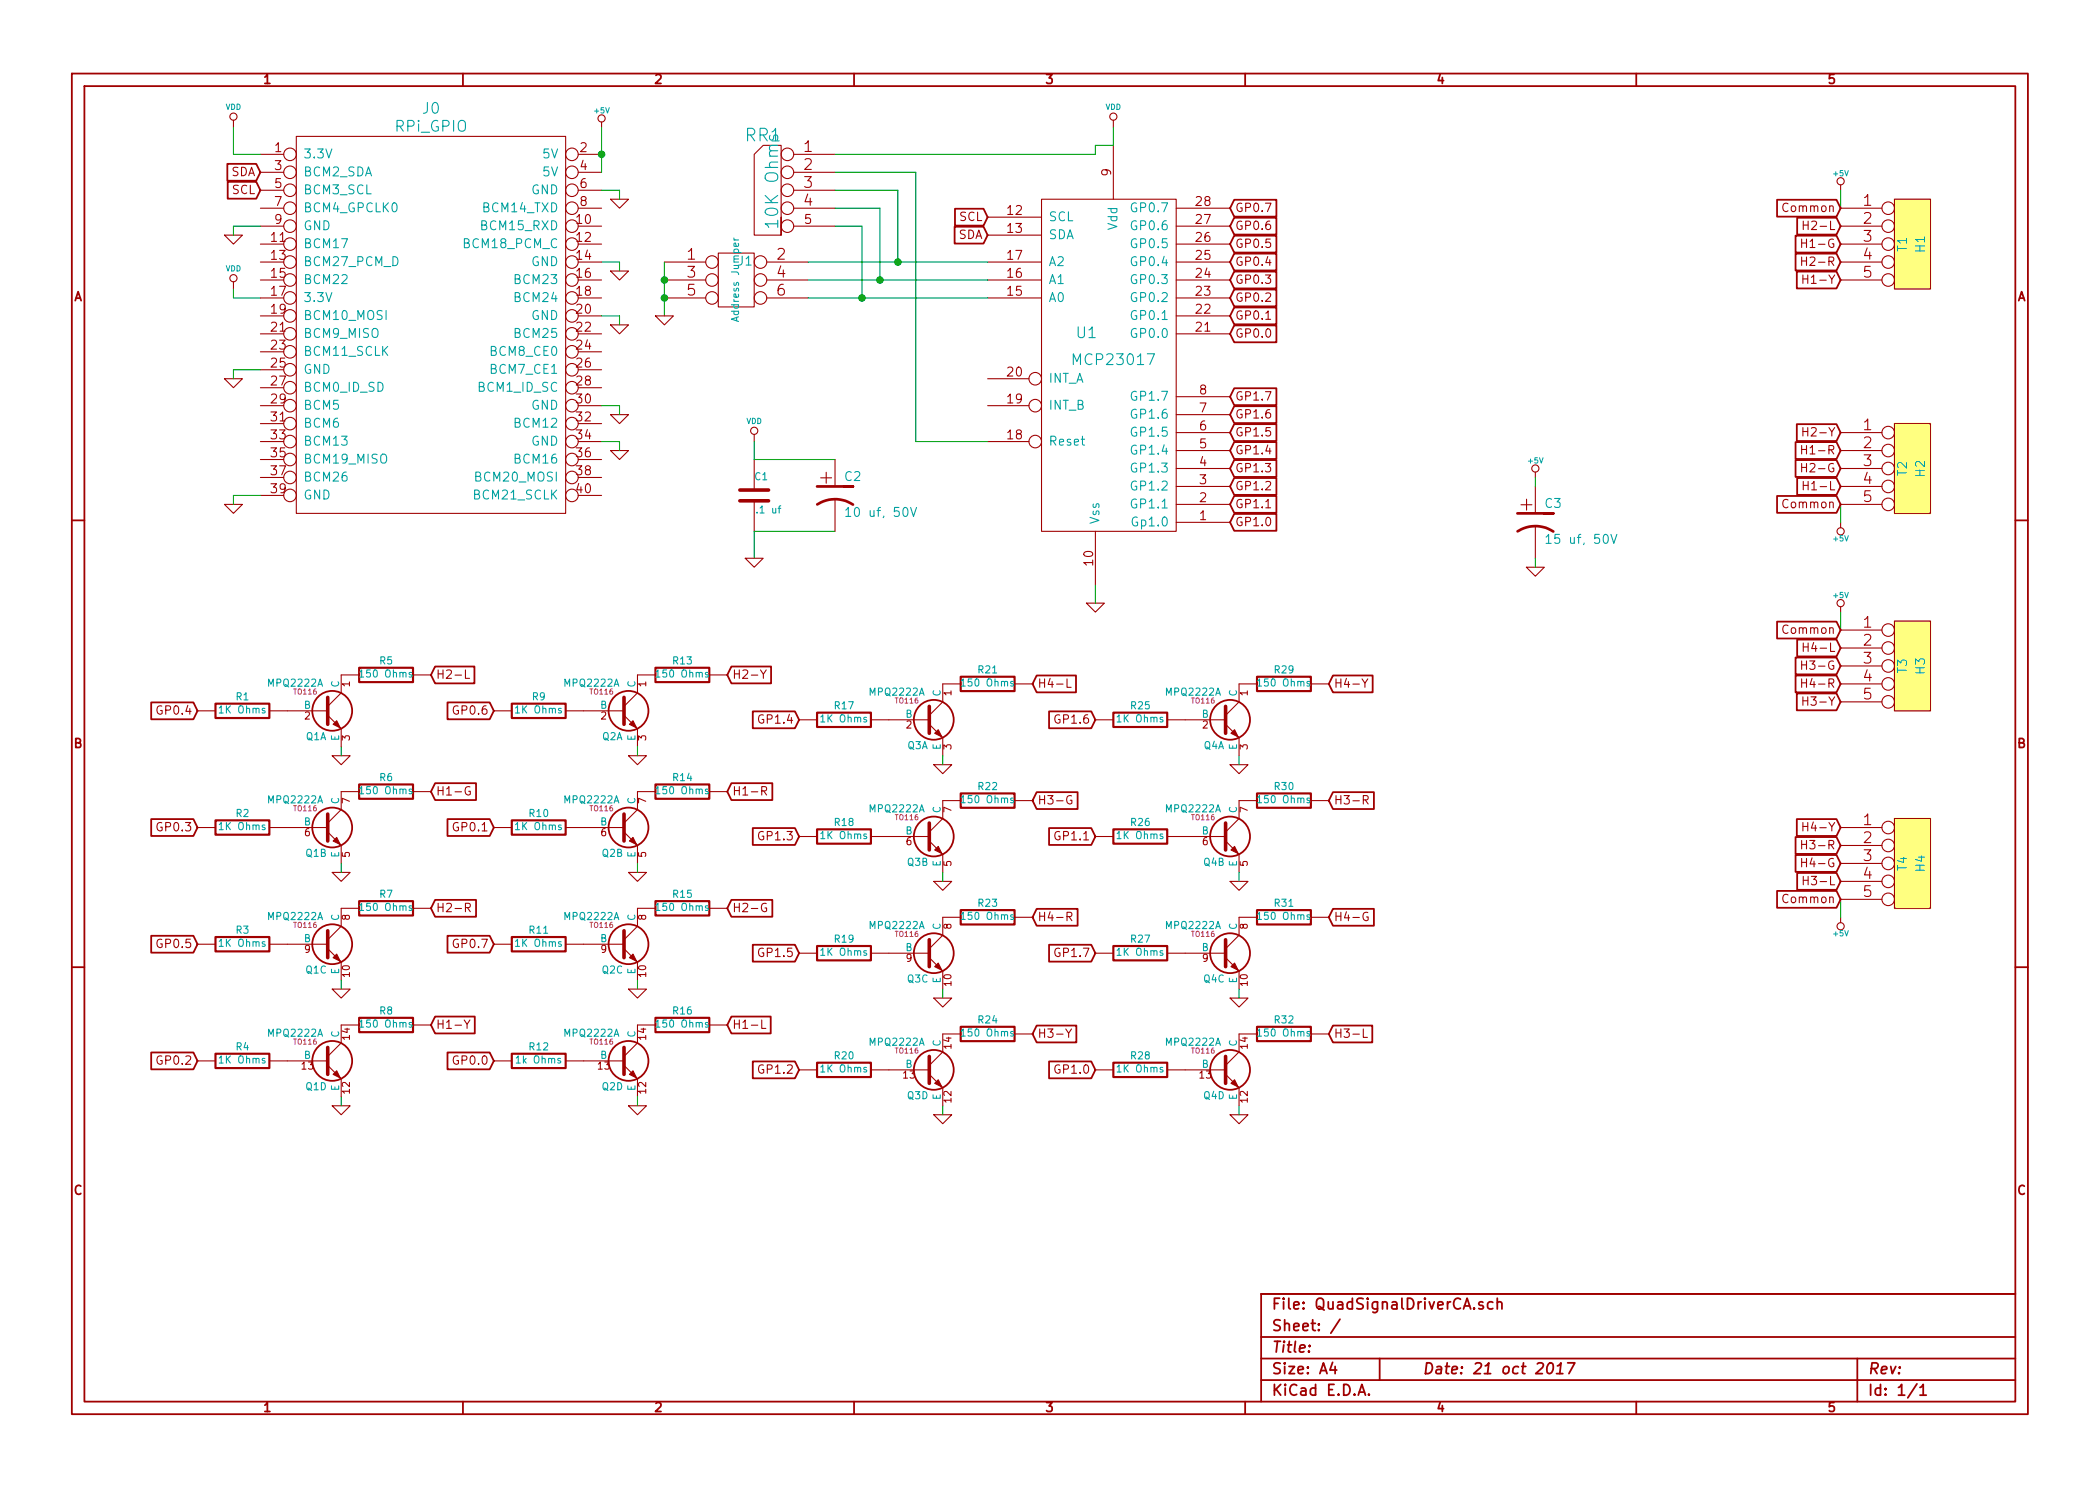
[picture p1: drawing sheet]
EESchema Schematic File Version 2
LIBS:power
LIBS:device
LIBS:transistors
LIBS:conn
LIBS:linear
LIBS:regul
LIBS:74xx
LIBS:cmos4000
LIBS:adc-dac
LIBS:memory
LIBS:xilinx
LIBS:special
LIBS:microcontrollers
LIBS:dsp
LIBS:microchip
LIBS:analog_switches
LIBS:motorola
LIBS:texas
LIBS:intel
LIBS:audio
LIBS:interface
LIBS:digital-audio
LIBS:philips
LIBS:display
LIBS:cypress
LIBS:siliconi
LIBS:opto
LIBS:atmel
LIBS:contrib
LIBS:valves
LIBS:QuadSignalDriverCA-cache
EELAYER 27 0
EELAYER END
$Descr A4 11693 8268
encoding utf-8
Sheet 1 1
Title ""
Date "21 oct 2017"
Rev ""
Comp ""
Comment1 ""
Comment2 ""
Comment3 ""
Comment4 ""
$EndDescr
$Comp
L RPi_GPIO J0
U 1 1
P 1650 850
F 0 "J0" H 2400 1100 60  0000 C CNN
F 1 "RPi_GPIO" H 2400 1000 60  0000 C CNN
F 2 "RPi_Hat:Pin_Header_Straight_2x20" H 1650 850 60  0001 C CNN
F 3 "" H 1650 850 60  0000 C CNN
	1    1650 850 
	1    0    0    -1  
$EndComp
$Comp
L MCP23017 U1
U 1 1
P 6200 2000
F 0 "U1" H 6050 2150 60  0000 C CNN
F 1 "MCP23017" H 6200 2000 60  0000 C CNN
F 2 "~" H 6200 2000 60  0000 C CNN
F 3 "~" H 6200 2000 60  0000 C CNN
	1    6200 2000
	1    0    0    -1  
$EndComp
$Comp
L MPQ2222A Q1
U 1 1
P 1800 3950
F 0 "Q1" H 1800 3802 40  0000 R CNN
F 1 "MPQ2222A" H 1800 4100 40  0000 R CNN
F 2 "TO116" H 1700 4052 29  0000 C CNN
F 3 "~" H 1800 3950 60  0000 C CNN
	1    1800 3950
	1    0    0    -1  
$EndComp
$Comp
L R R1
U 1 1
P 1350 3950
F 0 "R1" V 1430 3950 40  0000 C CNN
F 1 "1K Ohms" V 1357 3951 40  0000 C CNN
F 2 "~" V 1280 3950 30  0000 C CNN
F 3 "~" H 1350 3950 30  0000 C CNN
	1    1350 3950
	0    -1   -1   0   
$EndComp
$Comp
L R R5
U 1 1
P 2150 3750
F 0 "R5" V 2230 3750 40  0000 C CNN
F 1 "150 Ohms" V 2157 3751 40  0000 C CNN
F 2 "~" V 2080 3750 30  0000 C CNN
F 3 "~" H 2150 3750 30  0000 C CNN
	1    2150 3750
	0    -1   -1   0   
$EndComp
$Comp
L GND #PWR01
U 1 1
P 1900 4200
F 0 "#PWR01" H 1900 4200 30  0001 C CNN
F 1 "GND" H 1900 4130 30  0001 C CNN
F 2 "" H 1900 4200 60  0000 C CNN
F 3 "" H 1900 4200 60  0000 C CNN
	1    1900 4200
	1    0    0    -1  
$EndComp
Wire Wire Line
	1900 4150 1900 4200
$Comp
L MPQ2222A Q1
U 2 1
P 1800 4600
F 0 "Q1" H 1800 4452 40  0000 R CNN
F 1 "MPQ2222A" H 1800 4750 40  0000 R CNN
F 2 "TO116" H 1700 4702 29  0000 C CNN
F 3 "~" H 1800 4600 60  0000 C CNN
	2    1800 4600
	1    0    0    -1  
$EndComp
$Comp
L R R2
U 1 1
P 1350 4600
F 0 "R2" V 1430 4600 40  0000 C CNN
F 1 "1K Ohms" V 1357 4601 40  0000 C CNN
F 2 "~" V 1280 4600 30  0000 C CNN
F 3 "~" H 1350 4600 30  0000 C CNN
	1    1350 4600
	0    -1   -1   0   
$EndComp
$Comp
L R R6
U 1 1
P 2150 4400
F 0 "R6" V 2230 4400 40  0000 C CNN
F 1 "150 Ohms" V 2157 4401 40  0000 C CNN
F 2 "~" V 2080 4400 30  0000 C CNN
F 3 "~" H 2150 4400 30  0000 C CNN
	1    2150 4400
	0    -1   -1   0   
$EndComp
$Comp
L GND #PWR02
U 1 1
P 1900 4850
F 0 "#PWR02" H 1900 4850 30  0001 C CNN
F 1 "GND" H 1900 4780 30  0001 C CNN
F 2 "" H 1900 4850 60  0000 C CNN
F 3 "" H 1900 4850 60  0000 C CNN
	1    1900 4850
	1    0    0    -1  
$EndComp
Wire Wire Line
	1900 4800 1900 4850
$Comp
L MPQ2222A Q1
U 3 1
P 1800 5250
F 0 "Q1" H 1800 5102 40  0000 R CNN
F 1 "MPQ2222A" H 1800 5400 40  0000 R CNN
F 2 "TO116" H 1700 5352 29  0000 C CNN
F 3 "~" H 1800 5250 60  0000 C CNN
	3    1800 5250
	1    0    0    -1  
$EndComp
$Comp
L R R3
U 1 1
P 1350 5250
F 0 "R3" V 1430 5250 40  0000 C CNN
F 1 "1K Ohms" V 1357 5251 40  0000 C CNN
F 2 "~" V 1280 5250 30  0000 C CNN
F 3 "~" H 1350 5250 30  0000 C CNN
	1    1350 5250
	0    -1   -1   0   
$EndComp
$Comp
L R R7
U 1 1
P 2150 5050
F 0 "R7" V 2230 5050 40  0000 C CNN
F 1 "150 Ohms" V 2157 5051 40  0000 C CNN
F 2 "~" V 2080 5050 30  0000 C CNN
F 3 "~" H 2150 5050 30  0000 C CNN
	1    2150 5050
	0    -1   -1   0   
$EndComp
$Comp
L GND #PWR03
U 1 1
P 1900 5500
F 0 "#PWR03" H 1900 5500 30  0001 C CNN
F 1 "GND" H 1900 5430 30  0001 C CNN
F 2 "" H 1900 5500 60  0000 C CNN
F 3 "" H 1900 5500 60  0000 C CNN
	1    1900 5500
	1    0    0    -1  
$EndComp
Wire Wire Line
	1900 5450 1900 5500
$Comp
L MPQ2222A Q1
U 4 1
P 1800 5900
F 0 "Q1" H 1800 5752 40  0000 R CNN
F 1 "MPQ2222A" H 1800 6050 40  0000 R CNN
F 2 "TO116" H 1700 6002 29  0000 C CNN
F 3 "~" H 1800 5900 60  0000 C CNN
	4    1800 5900
	1    0    0    -1  
$EndComp
$Comp
L R R4
U 1 1
P 1350 5900
F 0 "R4" V 1430 5900 40  0000 C CNN
F 1 "1K Ohms" V 1357 5901 40  0000 C CNN
F 2 "~" V 1280 5900 30  0000 C CNN
F 3 "~" H 1350 5900 30  0000 C CNN
	1    1350 5900
	0    -1   -1   0   
$EndComp
$Comp
L R R8
U 1 1
P 2150 5700
F 0 "R8" V 2230 5700 40  0000 C CNN
F 1 "150 Ohms" V 2157 5701 40  0000 C CNN
F 2 "~" V 2080 5700 30  0000 C CNN
F 3 "~" H 2150 5700 30  0000 C CNN
	1    2150 5700
	0    -1   -1   0   
$EndComp
$Comp
L GND #PWR04
U 1 1
P 1900 6150
F 0 "#PWR04" H 1900 6150 30  0001 C CNN
F 1 "GND" H 1900 6080 30  0001 C CNN
F 2 "" H 1900 6150 60  0000 C CNN
F 3 "" H 1900 6150 60  0000 C CNN
	1    1900 6150
	1    0    0    -1  
$EndComp
Wire Wire Line
	1900 6100 1900 6150
$Comp
L MPQ2222A Q2
U 1 1
P 3450 3950
F 0 "Q2" H 3450 3802 40  0000 R CNN
F 1 "MPQ2222A" H 3450 4100 40  0000 R CNN
F 2 "TO116" H 3350 4052 29  0000 C CNN
F 3 "~" H 3450 3950 60  0000 C CNN
	1    3450 3950
	1    0    0    -1  
$EndComp
$Comp
L R R9
U 1 1
P 3000 3950
F 0 "R9" V 3080 3950 40  0000 C CNN
F 1 "1K Ohms" V 3007 3951 40  0000 C CNN
F 2 "~" V 2930 3950 30  0000 C CNN
F 3 "~" H 3000 3950 30  0000 C CNN
	1    3000 3950
	0    -1   -1   0   
$EndComp
$Comp
L R R13
U 1 1
P 3800 3750
F 0 "R13" V 3880 3750 40  0000 C CNN
F 1 "150 Ohms" V 3807 3751 40  0000 C CNN
F 2 "~" V 3730 3750 30  0000 C CNN
F 3 "~" H 3800 3750 30  0000 C CNN
	1    3800 3750
	0    -1   -1   0   
$EndComp
$Comp
L GND #PWR05
U 1 1
P 3550 4200
F 0 "#PWR05" H 3550 4200 30  0001 C CNN
F 1 "GND" H 3550 4130 30  0001 C CNN
F 2 "" H 3550 4200 60  0000 C CNN
F 3 "" H 3550 4200 60  0000 C CNN
	1    3550 4200
	1    0    0    -1  
$EndComp
Wire Wire Line
	3550 4150 3550 4200
$Comp
L MPQ2222A Q2
U 2 1
P 3450 4600
F 0 "Q2" H 3450 4452 40  0000 R CNN
F 1 "MPQ2222A" H 3450 4750 40  0000 R CNN
F 2 "TO116" H 3350 4702 29  0000 C CNN
F 3 "~" H 3450 4600 60  0000 C CNN
	2    3450 4600
	1    0    0    -1  
$EndComp
$Comp
L R R10
U 1 1
P 3000 4600
F 0 "R10" V 3080 4600 40  0000 C CNN
F 1 "1K Ohms" V 3007 4601 40  0000 C CNN
F 2 "~" V 2930 4600 30  0000 C CNN
F 3 "~" H 3000 4600 30  0000 C CNN
	1    3000 4600
	0    -1   -1   0   
$EndComp
$Comp
L R R14
U 1 1
P 3800 4400
F 0 "R14" V 3880 4400 40  0000 C CNN
F 1 "150 Ohms" V 3807 4401 40  0000 C CNN
F 2 "~" V 3730 4400 30  0000 C CNN
F 3 "~" H 3800 4400 30  0000 C CNN
	1    3800 4400
	0    -1   -1   0   
$EndComp
$Comp
L GND #PWR06
U 1 1
P 3550 4850
F 0 "#PWR06" H 3550 4850 30  0001 C CNN
F 1 "GND" H 3550 4780 30  0001 C CNN
F 2 "" H 3550 4850 60  0000 C CNN
F 3 "" H 3550 4850 60  0000 C CNN
	1    3550 4850
	1    0    0    -1  
$EndComp
Wire Wire Line
	3550 4800 3550 4850
$Comp
L MPQ2222A Q2
U 3 1
P 3450 5250
F 0 "Q2" H 3450 5102 40  0000 R CNN
F 1 "MPQ2222A" H 3450 5400 40  0000 R CNN
F 2 "TO116" H 3350 5352 29  0000 C CNN
F 3 "~" H 3450 5250 60  0000 C CNN
	3    3450 5250
	1    0    0    -1  
$EndComp
$Comp
L R R11
U 1 1
P 3000 5250
F 0 "R11" V 3080 5250 40  0000 C CNN
F 1 "1K Ohms" V 3007 5251 40  0000 C CNN
F 2 "~" V 2930 5250 30  0000 C CNN
F 3 "~" H 3000 5250 30  0000 C CNN
	1    3000 5250
	0    -1   -1   0   
$EndComp
$Comp
L R R15
U 1 1
P 3800 5050
F 0 "R15" V 3880 5050 40  0000 C CNN
F 1 "150 Ohms" V 3807 5051 40  0000 C CNN
F 2 "~" V 3730 5050 30  0000 C CNN
F 3 "~" H 3800 5050 30  0000 C CNN
	1    3800 5050
	0    -1   -1   0   
$EndComp
$Comp
L GND #PWR07
U 1 1
P 3550 5500
F 0 "#PWR07" H 3550 5500 30  0001 C CNN
F 1 "GND" H 3550 5430 30  0001 C CNN
F 2 "" H 3550 5500 60  0000 C CNN
F 3 "" H 3550 5500 60  0000 C CNN
	1    3550 5500
	1    0    0    -1  
$EndComp
Wire Wire Line
	3550 5450 3550 5500
$Comp
L MPQ2222A Q2
U 4 1
P 3450 5900
F 0 "Q2" H 3450 5752 40  0000 R CNN
F 1 "MPQ2222A" H 3450 6050 40  0000 R CNN
F 2 "TO116" H 3350 6002 29  0000 C CNN
F 3 "~" H 3450 5900 60  0000 C CNN
	4    3450 5900
	1    0    0    -1  
$EndComp
$Comp
L R R12
U 1 1
P 3000 5900
F 0 "R12" V 3080 5900 40  0000 C CNN
F 1 "1k Ohms" V 3007 5901 40  0000 C CNN
F 2 "~" V 2930 5900 30  0000 C CNN
F 3 "~" H 3000 5900 30  0000 C CNN
	1    3000 5900
	0    -1   -1   0   
$EndComp
$Comp
L R R16
U 1 1
P 3800 5700
F 0 "R16" V 3880 5700 40  0000 C CNN
F 1 "150 Ohms" V 3807 5701 40  0000 C CNN
F 2 "~" V 3730 5700 30  0000 C CNN
F 3 "~" H 3800 5700 30  0000 C CNN
	1    3800 5700
	0    -1   -1   0   
$EndComp
$Comp
L GND #PWR08
U 1 1
P 3550 6150
F 0 "#PWR08" H 3550 6150 30  0001 C CNN
F 1 "GND" H 3550 6080 30  0001 C CNN
F 2 "" H 3550 6150 60  0000 C CNN
F 3 "" H 3550 6150 60  0000 C CNN
	1    3550 6150
	1    0    0    -1  
$EndComp
Wire Wire Line
	3550 6100 3550 6150
$Comp
L MPQ2222A Q3
U 1 1
P 5150 4000
F 0 "Q3" H 5150 3852 40  0000 R CNN
F 1 "MPQ2222A" H 5150 4150 40  0000 R CNN
F 2 "TO116" H 5050 4102 29  0000 C CNN
F 3 "~" H 5150 4000 60  0000 C CNN
	1    5150 4000
	1    0    0    -1  
$EndComp
$Comp
L R R17
U 1 1
P 4700 4000
F 0 "R17" V 4780 4000 40  0000 C CNN
F 1 "1K Ohms" V 4707 4001 40  0000 C CNN
F 2 "~" V 4630 4000 30  0000 C CNN
F 3 "~" H 4700 4000 30  0000 C CNN
	1    4700 4000
	0    -1   -1   0   
$EndComp
$Comp
L R R21
U 1 1
P 5500 3800
F 0 "R21" V 5580 3800 40  0000 C CNN
F 1 "150 Ohms" V 5507 3801 40  0000 C CNN
F 2 "~" V 5430 3800 30  0000 C CNN
F 3 "~" H 5500 3800 30  0000 C CNN
	1    5500 3800
	0    -1   -1   0   
$EndComp
$Comp
L GND #PWR09
U 1 1
P 5250 4250
F 0 "#PWR09" H 5250 4250 30  0001 C CNN
F 1 "GND" H 5250 4180 30  0001 C CNN
F 2 "" H 5250 4250 60  0000 C CNN
F 3 "" H 5250 4250 60  0000 C CNN
	1    5250 4250
	1    0    0    -1  
$EndComp
Wire Wire Line
	5250 4200 5250 4250
$Comp
L MPQ2222A Q3
U 2 1
P 5150 4650
F 0 "Q3" H 5150 4502 40  0000 R CNN
F 1 "MPQ2222A" H 5150 4800 40  0000 R CNN
F 2 "TO116" H 5050 4752 29  0000 C CNN
F 3 "~" H 5150 4650 60  0000 C CNN
	2    5150 4650
	1    0    0    -1  
$EndComp
$Comp
L R R18
U 1 1
P 4700 4650
F 0 "R18" V 4780 4650 40  0000 C CNN
F 1 "1K Ohms" V 4707 4651 40  0000 C CNN
F 2 "~" V 4630 4650 30  0000 C CNN
F 3 "~" H 4700 4650 30  0000 C CNN
	1    4700 4650
	0    -1   -1   0   
$EndComp
$Comp
L R R22
U 1 1
P 5500 4450
F 0 "R22" V 5580 4450 40  0000 C CNN
F 1 "150 Ohms" V 5507 4451 40  0000 C CNN
F 2 "~" V 5430 4450 30  0000 C CNN
F 3 "~" H 5500 4450 30  0000 C CNN
	1    5500 4450
	0    -1   -1   0   
$EndComp
$Comp
L GND #PWR010
U 1 1
P 5250 4900
F 0 "#PWR010" H 5250 4900 30  0001 C CNN
F 1 "GND" H 5250 4830 30  0001 C CNN
F 2 "" H 5250 4900 60  0000 C CNN
F 3 "" H 5250 4900 60  0000 C CNN
	1    5250 4900
	1    0    0    -1  
$EndComp
Wire Wire Line
	5250 4850 5250 4900
$Comp
L MPQ2222A Q3
U 3 1
P 5150 5300
F 0 "Q3" H 5150 5152 40  0000 R CNN
F 1 "MPQ2222A" H 5150 5450 40  0000 R CNN
F 2 "TO116" H 5050 5402 29  0000 C CNN
F 3 "~" H 5150 5300 60  0000 C CNN
	3    5150 5300
	1    0    0    -1  
$EndComp
$Comp
L R R19
U 1 1
P 4700 5300
F 0 "R19" V 4780 5300 40  0000 C CNN
F 1 "1K Ohms" V 4707 5301 40  0000 C CNN
F 2 "~" V 4630 5300 30  0000 C CNN
F 3 "~" H 4700 5300 30  0000 C CNN
	1    4700 5300
	0    -1   -1   0   
$EndComp
$Comp
L R R23
U 1 1
P 5500 5100
F 0 "R23" V 5580 5100 40  0000 C CNN
F 1 "150 Ohms" V 5507 5101 40  0000 C CNN
F 2 "~" V 5430 5100 30  0000 C CNN
F 3 "~" H 5500 5100 30  0000 C CNN
	1    5500 5100
	0    -1   -1   0   
$EndComp
$Comp
L GND #PWR011
U 1 1
P 5250 5550
F 0 "#PWR011" H 5250 5550 30  0001 C CNN
F 1 "GND" H 5250 5480 30  0001 C CNN
F 2 "" H 5250 5550 60  0000 C CNN
F 3 "" H 5250 5550 60  0000 C CNN
	1    5250 5550
	1    0    0    -1  
$EndComp
Wire Wire Line
	5250 5500 5250 5550
$Comp
L MPQ2222A Q3
U 4 1
P 5150 5950
F 0 "Q3" H 5150 5802 40  0000 R CNN
F 1 "MPQ2222A" H 5150 6100 40  0000 R CNN
F 2 "TO116" H 5050 6052 29  0000 C CNN
F 3 "~" H 5150 5950 60  0000 C CNN
	4    5150 5950
	1    0    0    -1  
$EndComp
$Comp
L R R20
U 1 1
P 4700 5950
F 0 "R20" V 4780 5950 40  0000 C CNN
F 1 "1K Ohms" V 4707 5951 40  0000 C CNN
F 2 "~" V 4630 5950 30  0000 C CNN
F 3 "~" H 4700 5950 30  0000 C CNN
	1    4700 5950
	0    -1   -1   0   
$EndComp
$Comp
L R R24
U 1 1
P 5500 5750
F 0 "R24" V 5580 5750 40  0000 C CNN
F 1 "150 Ohms" V 5507 5751 40  0000 C CNN
F 2 "~" V 5430 5750 30  0000 C CNN
F 3 "~" H 5500 5750 30  0000 C CNN
	1    5500 5750
	0    -1   -1   0   
$EndComp
$Comp
L GND #PWR012
U 1 1
P 5250 6200
F 0 "#PWR012" H 5250 6200 30  0001 C CNN
F 1 "GND" H 5250 6130 30  0001 C CNN
F 2 "" H 5250 6200 60  0000 C CNN
F 3 "" H 5250 6200 60  0000 C CNN
	1    5250 6200
	1    0    0    -1  
$EndComp
Wire Wire Line
	5250 6150 5250 6200
$Comp
L MPQ2222A Q4
U 1 1
P 6800 4000
F 0 "Q4" H 6800 3852 40  0000 R CNN
F 1 "MPQ2222A" H 6800 4150 40  0000 R CNN
F 2 "TO116" H 6700 4102 29  0000 C CNN
F 3 "~" H 6800 4000 60  0000 C CNN
	1    6800 4000
	1    0    0    -1  
$EndComp
$Comp
L R R25
U 1 1
P 6350 4000
F 0 "R25" V 6430 4000 40  0000 C CNN
F 1 "1K Ohms" V 6357 4001 40  0000 C CNN
F 2 "~" V 6280 4000 30  0000 C CNN
F 3 "~" H 6350 4000 30  0000 C CNN
	1    6350 4000
	0    -1   -1   0   
$EndComp
$Comp
L R R29
U 1 1
P 7150 3800
F 0 "R29" V 7230 3800 40  0000 C CNN
F 1 "150 Ohms" V 7157 3801 40  0000 C CNN
F 2 "~" V 7080 3800 30  0000 C CNN
F 3 "~" H 7150 3800 30  0000 C CNN
	1    7150 3800
	0    -1   -1   0   
$EndComp
$Comp
L GND #PWR013
U 1 1
P 6900 4250
F 0 "#PWR013" H 6900 4250 30  0001 C CNN
F 1 "GND" H 6900 4180 30  0001 C CNN
F 2 "" H 6900 4250 60  0000 C CNN
F 3 "" H 6900 4250 60  0000 C CNN
	1    6900 4250
	1    0    0    -1  
$EndComp
Wire Wire Line
	6900 4200 6900 4250
$Comp
L MPQ2222A Q4
U 2 1
P 6800 4650
F 0 "Q4" H 6800 4502 40  0000 R CNN
F 1 "MPQ2222A" H 6800 4800 40  0000 R CNN
F 2 "TO116" H 6700 4752 29  0000 C CNN
F 3 "~" H 6800 4650 60  0000 C CNN
	2    6800 4650
	1    0    0    -1  
$EndComp
$Comp
L R R26
U 1 1
P 6350 4650
F 0 "R26" V 6430 4650 40  0000 C CNN
F 1 "1K Ohms" V 6357 4651 40  0000 C CNN
F 2 "~" V 6280 4650 30  0000 C CNN
F 3 "~" H 6350 4650 30  0000 C CNN
	1    6350 4650
	0    -1   -1   0   
$EndComp
$Comp
L R R30
U 1 1
P 7150 4450
F 0 "R30" V 7230 4450 40  0000 C CNN
F 1 "150 Ohms" V 7157 4451 40  0000 C CNN
F 2 "~" V 7080 4450 30  0000 C CNN
F 3 "~" H 7150 4450 30  0000 C CNN
	1    7150 4450
	0    -1   -1   0   
$EndComp
$Comp
L GND #PWR014
U 1 1
P 6900 4900
F 0 "#PWR014" H 6900 4900 30  0001 C CNN
F 1 "GND" H 6900 4830 30  0001 C CNN
F 2 "" H 6900 4900 60  0000 C CNN
F 3 "" H 6900 4900 60  0000 C CNN
	1    6900 4900
	1    0    0    -1  
$EndComp
Wire Wire Line
	6900 4850 6900 4900
$Comp
L MPQ2222A Q4
U 3 1
P 6800 5300
F 0 "Q4" H 6800 5152 40  0000 R CNN
F 1 "MPQ2222A" H 6800 5450 40  0000 R CNN
F 2 "TO116" H 6700 5402 29  0000 C CNN
F 3 "~" H 6800 5300 60  0000 C CNN
	3    6800 5300
	1    0    0    -1  
$EndComp
$Comp
L R R27
U 1 1
P 6350 5300
F 0 "R27" V 6430 5300 40  0000 C CNN
F 1 "1K Ohms" V 6357 5301 40  0000 C CNN
F 2 "~" V 6280 5300 30  0000 C CNN
F 3 "~" H 6350 5300 30  0000 C CNN
	1    6350 5300
	0    -1   -1   0   
$EndComp
$Comp
L R R31
U 1 1
P 7150 5100
F 0 "R31" V 7230 5100 40  0000 C CNN
F 1 "150 Ohms" V 7157 5101 40  0000 C CNN
F 2 "~" V 7080 5100 30  0000 C CNN
F 3 "~" H 7150 5100 30  0000 C CNN
	1    7150 5100
	0    -1   -1   0   
$EndComp
$Comp
L GND #PWR015
U 1 1
P 6900 5550
F 0 "#PWR015" H 6900 5550 30  0001 C CNN
F 1 "GND" H 6900 5480 30  0001 C CNN
F 2 "" H 6900 5550 60  0000 C CNN
F 3 "" H 6900 5550 60  0000 C CNN
	1    6900 5550
	1    0    0    -1  
$EndComp
Wire Wire Line
	6900 5500 6900 5550
$Comp
L MPQ2222A Q4
U 4 1
P 6800 5950
F 0 "Q4" H 6800 5802 40  0000 R CNN
F 1 "MPQ2222A" H 6800 6100 40  0000 R CNN
F 2 "TO116" H 6700 6052 29  0000 C CNN
F 3 "~" H 6800 5950 60  0000 C CNN
	4    6800 5950
	1    0    0    -1  
$EndComp
$Comp
L R R28
U 1 1
P 6350 5950
F 0 "R28" V 6430 5950 40  0000 C CNN
F 1 "1K Ohms" V 6357 5951 40  0000 C CNN
F 2 "~" V 6280 5950 30  0000 C CNN
F 3 "~" H 6350 5950 30  0000 C CNN
	1    6350 5950
	0    -1   -1   0   
$EndComp
$Comp
L R R32
U 1 1
P 7150 5750
F 0 "R32" V 7230 5750 40  0000 C CNN
F 1 "150 Ohms" V 7157 5751 40  0000 C CNN
F 2 "~" V 7080 5750 30  0000 C CNN
F 3 "~" H 7150 5750 30  0000 C CNN
	1    7150 5750
	0    -1   -1   0   
$EndComp
$Comp
L GND #PWR016
U 1 1
P 6900 6200
F 0 "#PWR016" H 6900 6200 30  0001 C CNN
F 1 "GND" H 6900 6130 30  0001 C CNN
F 2 "" H 6900 6200 60  0000 C CNN
F 3 "" H 6900 6200 60  0000 C CNN
	1    6900 6200
	1    0    0    -1  
$EndComp
Wire Wire Line
	6900 6150 6900 6200
$Comp
L CONN_3X2 J1
U 1 1
P 4100 1600
F 0 "J1" H 4150 1750 50  0000 C CNN
F 1 "Address Jumper" V 4100 1650 40  0000 C CNN
F 2 "~" H 4100 1600 60  0000 C CNN
F 3 "~" H 4100 1600 60  0000 C CNN
	1    4100 1600
	1    0    0    -1  
$EndComp
Wire Wire Line
	4500 1450 5500 1450
Wire Wire Line
	4500 1550 5500 1550
Wire Wire Line
	4500 1650 5500 1650
Wire Wire Line
	3700 1450 3700 1750
Connection ~ 3700 1550
$Comp
L GND #PWR017
U 1 1
P 3700 1750
F 0 "#PWR017" H 3700 1750 30  0001 C CNN
F 1 "GND" H 3700 1680 30  0001 C CNN
F 2 "" H 3700 1750 60  0000 C CNN
F 3 "" H 3700 1750 60  0000 C CNN
	1    3700 1750
	1    0    0    -1  
$EndComp
Connection ~ 3700 1650
$Comp
L RR4 RR1
U 1 1
P 4300 1050
F 0 "RR1" H 4350 1350 70  0000 C CNN
F 1 "10K Ohms" V 4300 1100 70  0000 C CNN
F 2 "~" H 4300 800 60  0000 C CNN
F 3 "~" H 4300 800 60  0000 C CNN
	1    4300 1050
	-1   0    0    -1  
$EndComp
Wire Wire Line
	4650 850  6100 850 
Wire Wire Line
	6100 850  6100 800 
Wire Wire Line
	6100 800  6200 800 
Wire Wire Line
	4650 950  5100 950 
Wire Wire Line
	5100 950  5100 2450
Wire Wire Line
	5100 2450 5500 2450
Wire Wire Line
	4650 1050 5000 1050
Wire Wire Line
	5000 1050 5000 1450
Connection ~ 5000 1450
Wire Wire Line
	4650 1150 4900 1150
Wire Wire Line
	4900 1150 4900 1550
Connection ~ 4900 1550
Wire Wire Line
	4650 1250 4800 1250
Wire Wire Line
	4800 1250 4800 1650
Connection ~ 4800 1650
$Comp
L VDD #PWR018
U 1 1
P 6200 700
F 0 "#PWR018" H 6200 800 30  0001 C CNN
F 1 "VDD" H 6200 810 30  0000 C CNN
F 2 "" H 6200 700 60  0000 C CNN
F 3 "" H 6200 700 60  0000 C CNN
	1    6200 700 
	1    0    0    -1  
$EndComp
Wire Wire Line
	6200 800  6200 700 
$Comp
L GND #PWR019
U 1 1
P 6100 3350
F 0 "#PWR019" H 6100 3350 30  0001 C CNN
F 1 "GND" H 6100 3280 30  0001 C CNN
F 2 "" H 6100 3350 60  0000 C CNN
F 3 "" H 6100 3350 60  0000 C CNN
	1    6100 3350
	1    0    0    -1  
$EndComp
Wire Wire Line
	6100 3350 6100 3250
$Comp
L VDD #PWR020
U 1 1
P 1300 700
F 0 "#PWR020" H 1300 800 30  0001 C CNN
F 1 "VDD" H 1300 810 30  0000 C CNN
F 2 "" H 1300 700 60  0000 C CNN
F 3 "" H 1300 700 60  0000 C CNN
	1    1300 700 
	1    0    0    -1  
$EndComp
$Comp
L VDD #PWR021
U 1 1
P 1300 1600
F 0 "#PWR021" H 1300 1700 30  0001 C CNN
F 1 "VDD" H 1300 1710 30  0000 C CNN
F 2 "" H 1300 1600 60  0000 C CNN
F 3 "" H 1300 1600 60  0000 C CNN
	1    1300 1600
	1    0    0    -1  
$EndComp
Wire Wire Line
	1300 1600 1300 1650
Wire Wire Line
	1300 1650 1450 1650
Wire Wire Line
	1300 700  1300 850 
Wire Wire Line
	1300 850  1450 850 
$Comp
L +5V #PWR022
U 1 1
P 3350 700
F 0 "#PWR022" H 3350 790 20  0001 C CNN
F 1 "+5V" H 3350 790 30  0000 C CNN
F 2 "" H 3350 700 60  0000 C CNN
F 3 "" H 3350 700 60  0000 C CNN
	1    3350 700 
	1    0    0    -1  
$EndComp
Wire Wire Line
	3350 700  3350 950 
Connection ~ 3350 850 
$Comp
L GND #PWR023
U 1 1
P 1300 1300
F 0 "#PWR023" H 1300 1300 30  0001 C CNN
F 1 "GND" H 1300 1230 30  0001 C CNN
F 2 "" H 1300 1300 60  0000 C CNN
F 3 "" H 1300 1300 60  0000 C CNN
	1    1300 1300
	1    0    0    -1  
$EndComp
$Comp
L GND #PWR024
U 1 1
P 1300 2100
F 0 "#PWR024" H 1300 2100 30  0001 C CNN
F 1 "GND" H 1300 2030 30  0001 C CNN
F 2 "" H 1300 2100 60  0000 C CNN
F 3 "" H 1300 2100 60  0000 C CNN
	1    1300 2100
	1    0    0    -1  
$EndComp
$Comp
L GND #PWR025
U 1 1
P 3450 1100
F 0 "#PWR025" H 3450 1100 30  0001 C CNN
F 1 "GND" H 3450 1030 30  0001 C CNN
F 2 "" H 3450 1100 60  0000 C CNN
F 3 "" H 3450 1100 60  0000 C CNN
	1    3450 1100
	1    0    0    -1  
$EndComp
$Comp
L GND #PWR026
U 1 1
P 3450 1500
F 0 "#PWR026" H 3450 1500 30  0001 C CNN
F 1 "GND" H 3450 1430 30  0001 C CNN
F 2 "" H 3450 1500 60  0000 C CNN
F 3 "" H 3450 1500 60  0000 C CNN
	1    3450 1500
	1    0    0    -1  
$EndComp
$Comp
L GND #PWR027
U 1 1
P 3450 1800
F 0 "#PWR027" H 3450 1800 30  0001 C CNN
F 1 "GND" H 3450 1730 30  0001 C CNN
F 2 "" H 3450 1800 60  0000 C CNN
F 3 "" H 3450 1800 60  0000 C CNN
	1    3450 1800
	1    0    0    -1  
$EndComp
$Comp
L GND #PWR028
U 1 1
P 3450 2300
F 0 "#PWR028" H 3450 2300 30  0001 C CNN
F 1 "GND" H 3450 2230 30  0001 C CNN
F 2 "" H 3450 2300 60  0000 C CNN
F 3 "" H 3450 2300 60  0000 C CNN
	1    3450 2300
	1    0    0    -1  
$EndComp
$Comp
L GND #PWR029
U 1 1
P 3450 2500
F 0 "#PWR029" H 3450 2500 30  0001 C CNN
F 1 "GND" H 3450 2430 30  0001 C CNN
F 2 "" H 3450 2500 60  0000 C CNN
F 3 "" H 3450 2500 60  0000 C CNN
	1    3450 2500
	1    0    0    -1  
$EndComp
$Comp
L GND #PWR030
U 1 1
P 1300 2800
F 0 "#PWR030" H 1300 2800 30  0001 C CNN
F 1 "GND" H 1300 2730 30  0001 C CNN
F 2 "" H 1300 2800 60  0000 C CNN
F 3 "" H 1300 2800 60  0000 C CNN
	1    1300 2800
	1    0    0    -1  
$EndComp
Wire Wire Line
	3450 2500 3450 2450
Wire Wire Line
	3450 2450 3350 2450
Wire Wire Line
	3450 2300 3450 2250
Wire Wire Line
	3450 2250 3350 2250
Wire Wire Line
	1300 2800 1300 2750
Wire Wire Line
	1300 2750 1450 2750
Wire Wire Line
	1300 2100 1300 2050
Wire Wire Line
	1300 2050 1450 2050
Wire Wire Line
	1300 1300 1300 1250
Wire Wire Line
	1300 1250 1450 1250
Wire Wire Line
	3450 1800 3450 1750
Wire Wire Line
	3450 1750 3350 1750
Wire Wire Line
	3450 1500 3450 1450
Wire Wire Line
	3450 1450 3350 1450
Wire Wire Line
	3450 1100 3450 1050
Wire Wire Line
	3450 1050 3350 1050
Text GLabel 1450 950  0    47   Input ~ 0
SDA
Text GLabel 1450 1050 0    47   Input ~ 0
SCL
Text GLabel 5500 1200 0    47   Input ~ 0
SCL
Text GLabel 5500 1300 0    47   Input ~ 0
SDA
Text GLabel 6850 1150 2    47   Input ~ 0
GP0.7
Text GLabel 6850 1250 2    47   Input ~ 0
GP0.6
Text GLabel 6850 1350 2    47   Input ~ 0
GP0.5
Text GLabel 6850 1450 2    47   Input ~ 0
GP0.4
Text GLabel 6850 1550 2    47   Input ~ 0
GP0.3
Text GLabel 6850 1650 2    47   Input ~ 0
GP0.2
Text GLabel 6850 1750 2    47   Input ~ 0
GP0.1
Text GLabel 6850 1850 2    47   Input ~ 0
GP0.0
Text GLabel 6850 2200 2    47   Input ~ 0
GP1.7
Text GLabel 6850 2300 2    47   Input ~ 0
GP1.6
Text GLabel 6850 2400 2    47   Input ~ 0
GP1.5
Text GLabel 6850 2500 2    47   Input ~ 0
GP1.4
Text GLabel 6850 2600 2    47   Input ~ 0
GP1.3
Text GLabel 6850 2700 2    47   Input ~ 0
GP1.2
Text GLabel 6850 2800 2    47   Input ~ 0
GP1.1
Text GLabel 6850 2900 2    47   Input ~ 0
GP1.0
Text GLabel 2400 3750 2    47   Input ~ 0
H2-L
Text GLabel 2400 4400 2    47   Input ~ 0
H1-G
Text GLabel 2400 5050 2    47   Input ~ 0
H2-R
Text GLabel 2400 5700 2    47   Input ~ 0
H1-Y
Text GLabel 4050 3750 2    47   Input ~ 0
H2-Y
Text GLabel 4050 4400 2    47   Input ~ 0
H1-R
Text GLabel 4050 5050 2    47   Input ~ 0
H2-G
Text GLabel 4050 5700 2    47   Input ~ 0
H1-L
Text GLabel 5750 3800 2    47   Input ~ 0
H4-L
Text GLabel 7400 3800 2    47   Input ~ 0
H4-Y
Text GLabel 7400 5750 2    47   Input ~ 0
H3-L
Text GLabel 5750 5750 2    47   Input ~ 0
H3-Y
Text GLabel 5750 5100 2    47   Input ~ 0
H4-R
Text GLabel 5750 4450 2    47   Input ~ 0
H3-G
Text GLabel 7400 5100 2    47   Input ~ 0
H4-G
Text GLabel 7400 4450 2    47   Input ~ 0
H3-R
Text GLabel 1100 3950 0    47   Input ~ 0
GP0.4
Text GLabel 1100 5250 0    47   Input ~ 0
GP0.5
Text GLabel 2750 3950 0    47   Input ~ 0
GP0.6
Text GLabel 2750 5250 0    47   Input ~ 0
GP0.7
Text GLabel 2750 5900 0    47   Input ~ 0
GP0.0
Text GLabel 2750 4600 0    47   Input ~ 0
GP0.1
Text GLabel 1100 4600 0    47   Input ~ 0
GP0.3
Text GLabel 1100 5900 0    47   Input ~ 0
GP0.2
Text GLabel 4450 4000 0    47   Input ~ 0
GP1.4
Text GLabel 4450 4650 0    47   Input ~ 0
GP1.3
Text GLabel 4450 5300 0    47   Input ~ 0
GP1.5
Text GLabel 4450 5950 0    47   Input ~ 0
GP1.2
Text GLabel 6100 4000 0    47   Input ~ 0
GP1.6
Text GLabel 6100 4650 0    47   Input ~ 0
GP1.1
Text GLabel 6100 5300 0    47   Input ~ 0
GP1.7
Text GLabel 6100 5950 0    47   Input ~ 0
GP1.0
$Comp
L CONN_5 T1
U 1 1
P 10650 1350
F 0 "T1" V 10600 1350 50  0000 C CNN
F 1 "H1" V 10700 1350 50  0000 C CNN
F 2 "~" H 10650 1350 60  0000 C CNN
F 3 "~" H 10650 1350 60  0000 C CNN
	1    10650 1350
	1    0    0    -1  
$EndComp
$Comp
L CONN_5 T2
U 1 1
P 10650 2600
F 0 "T2" V 10600 2600 50  0000 C CNN
F 1 "H2" V 10700 2600 50  0000 C CNN
F 2 "~" H 10650 2600 60  0000 C CNN
F 3 "~" H 10650 2600 60  0000 C CNN
	1    10650 2600
	1    0    0    -1  
$EndComp
$Comp
L CONN_5 T3
U 1 1
P 10650 3700
F 0 "T3" V 10600 3700 50  0000 C CNN
F 1 "H3" V 10700 3700 50  0000 C CNN
F 2 "~" H 10650 3700 60  0000 C CNN
F 3 "~" H 10650 3700 60  0000 C CNN
	1    10650 3700
	1    0    0    -1  
$EndComp
$Comp
L CONN_5 T4
U 1 1
P 10650 4800
F 0 "T4" V 10600 4800 50  0000 C CNN
F 1 "H4" V 10700 4800 50  0000 C CNN
F 2 "~" H 10650 4800 60  0000 C CNN
F 3 "~" H 10650 4800 60  0000 C CNN
	1    10650 4800
	1    0    0    -1  
$EndComp
$Comp
L +5V #PWR031
U 1 1
P 10250 1050
F 0 "#PWR031" H 10250 1140 20  0001 C CNN
F 1 "+5V" H 10250 1140 30  0000 C CNN
F 2 "" H 10250 1050 60  0000 C CNN
F 3 "" H 10250 1050 60  0000 C CNN
	1    10250 1050
	1    0    0    -1  
$EndComp
Wire Wire Line
	10250 1050 10250 1150
$Comp
L +5V #PWR032
U 1 1
P 10250 2900
F 0 "#PWR032" H 10250 2990 20  0001 C CNN
F 1 "+5V" H 10250 2990 30  0000 C CNN
F 2 "" H 10250 2900 60  0000 C CNN
F 3 "" H 10250 2900 60  0000 C CNN
	1    10250 2900
	-1   0    0    1   
$EndComp
Wire Wire Line
	10250 2800 10250 2900
$Comp
L +5V #PWR033
U 1 1
P 10250 3400
F 0 "#PWR033" H 10250 3490 20  0001 C CNN
F 1 "+5V" H 10250 3490 30  0000 C CNN
F 2 "" H 10250 3400 60  0000 C CNN
F 3 "" H 10250 3400 60  0000 C CNN
	1    10250 3400
	1    0    0    -1  
$EndComp
$Comp
L +5V #PWR034
U 1 1
P 10250 5100
F 0 "#PWR034" H 10250 5190 20  0001 C CNN
F 1 "+5V" H 10250 5190 30  0000 C CNN
F 2 "" H 10250 5100 60  0000 C CNN
F 3 "" H 10250 5100 60  0000 C CNN
	1    10250 5100
	-1   0    0    1   
$EndComp
Wire Wire Line
	10250 5100 10250 5000
Wire Wire Line
	10250 3400 10250 3500
Text GLabel 10250 1150 0    47   Input ~ 0
Common
Text GLabel 10250 1250 0    47   Input ~ 0
H2-L
Text GLabel 10250 1350 0    47   Input ~ 0
H1-G
Text GLabel 10250 1450 0    47   Input ~ 0
H2-R
Text GLabel 10250 1550 0    47   Input ~ 0
H1-Y
Text GLabel 10250 2400 0    47   Input ~ 0
H2-Y
Text GLabel 10250 2500 0    47   Input ~ 0
H1-R
Text GLabel 10250 2600 0    47   Input ~ 0
H2-G
Text GLabel 10250 2700 0    47   Input ~ 0
H1-L
Text GLabel 10250 2800 0    47   Input ~ 0
Common
Text GLabel 10250 3500 0    47   Input ~ 0
Common
Text GLabel 10250 5000 0    47   Input ~ 0
Common
Text GLabel 10250 3600 0    47   Input ~ 0
H4-L
Text GLabel 10250 3700 0    47   Input ~ 0
H3-G
Text GLabel 10250 3800 0    47   Input ~ 0
H4-R
Text GLabel 10250 3900 0    47   Input ~ 0
H3-Y
Text GLabel 10250 4600 0    47   Input ~ 0
H4-Y
Text GLabel 10250 4700 0    47   Input ~ 0
H3-R
Text GLabel 10250 4800 0    47   Input ~ 0
H4-G
Text GLabel 10250 4900 0    47   Input ~ 0
H3-L
$Comp
L C C1
U 1 1
P 4200 2750
F 0 "C1" H 4200 2850 40  0000 L CNN
F 1 ".1 uf" H 4206 2665 40  0000 L CNN
F 2 "~" H 4238 2600 30  0000 C CNN
F 3 "~" H 4200 2750 60  0000 C CNN
	1    4200 2750
	1    0    0    -1  
$EndComp
$Comp
L VDD #PWR035
U 1 1
P 4200 2450
F 0 "#PWR035" H 4200 2550 30  0001 C CNN
F 1 "VDD" H 4200 2560 30  0000 C CNN
F 2 "" H 4200 2450 60  0000 C CNN
F 3 "" H 4200 2450 60  0000 C CNN
	1    4200 2450
	1    0    0    -1  
$EndComp
Wire Wire Line
	4200 2550 4200 2450
$Comp
L GND #PWR036
U 1 1
P 4200 3100
F 0 "#PWR036" H 4200 3100 30  0001 C CNN
F 1 "GND" H 4200 3030 30  0001 C CNN
F 2 "" H 4200 3100 60  0000 C CNN
F 3 "" H 4200 3100 60  0000 C CNN
	1    4200 3100
	1    0    0    -1  
$EndComp
Wire Wire Line
	4200 2950 4200 3100
$Comp
L CP1 C2
U 1 1
P 4650 2750
F 0 "C2" H 4700 2850 50  0000 L CNN
F 1 "10 uf, 50V" H 4700 2650 50  0000 L CNN
F 2 "~" H 4650 2750 60  0000 C CNN
F 3 "~" H 4650 2750 60  0000 C CNN
	1    4650 2750
	1    0    0    -1  
$EndComp
$Comp
L CP1 C3
U 1 1
P 8550 2900
F 0 "C3" H 8600 3000 50  0000 L CNN
F 1 "15 uf, 50V" H 8600 2800 50  0000 L CNN
F 2 "~" H 8550 2900 60  0000 C CNN
F 3 "~" H 8550 2900 60  0000 C CNN
	1    8550 2900
	1    0    0    -1  
$EndComp
Wire Wire Line
	4650 2550 4200 2550
Wire Wire Line
	4650 2950 4200 2950
$Comp
L +5V #PWR037
U 1 1
P 8550 2650
F 0 "#PWR037" H 8550 2740 20  0001 C CNN
F 1 "+5V" H 8550 2740 30  0000 C CNN
F 2 "" H 8550 2650 60  0000 C CNN
F 3 "" H 8550 2650 60  0000 C CNN
	1    8550 2650
	1    0    0    -1  
$EndComp
$Comp
L GND #PWR038
U 1 1
P 8550 3150
F 0 "#PWR038" H 8550 3150 30  0001 C CNN
F 1 "GND" H 8550 3080 30  0001 C CNN
F 2 "" H 8550 3150 60  0000 C CNN
F 3 "" H 8550 3150 60  0000 C CNN
	1    8550 3150
	1    0    0    -1  
$EndComp
Wire Wire Line
	8550 2650 8550 2700
Wire Wire Line
	8550 3100 8550 3150
$EndSCHEMATC
